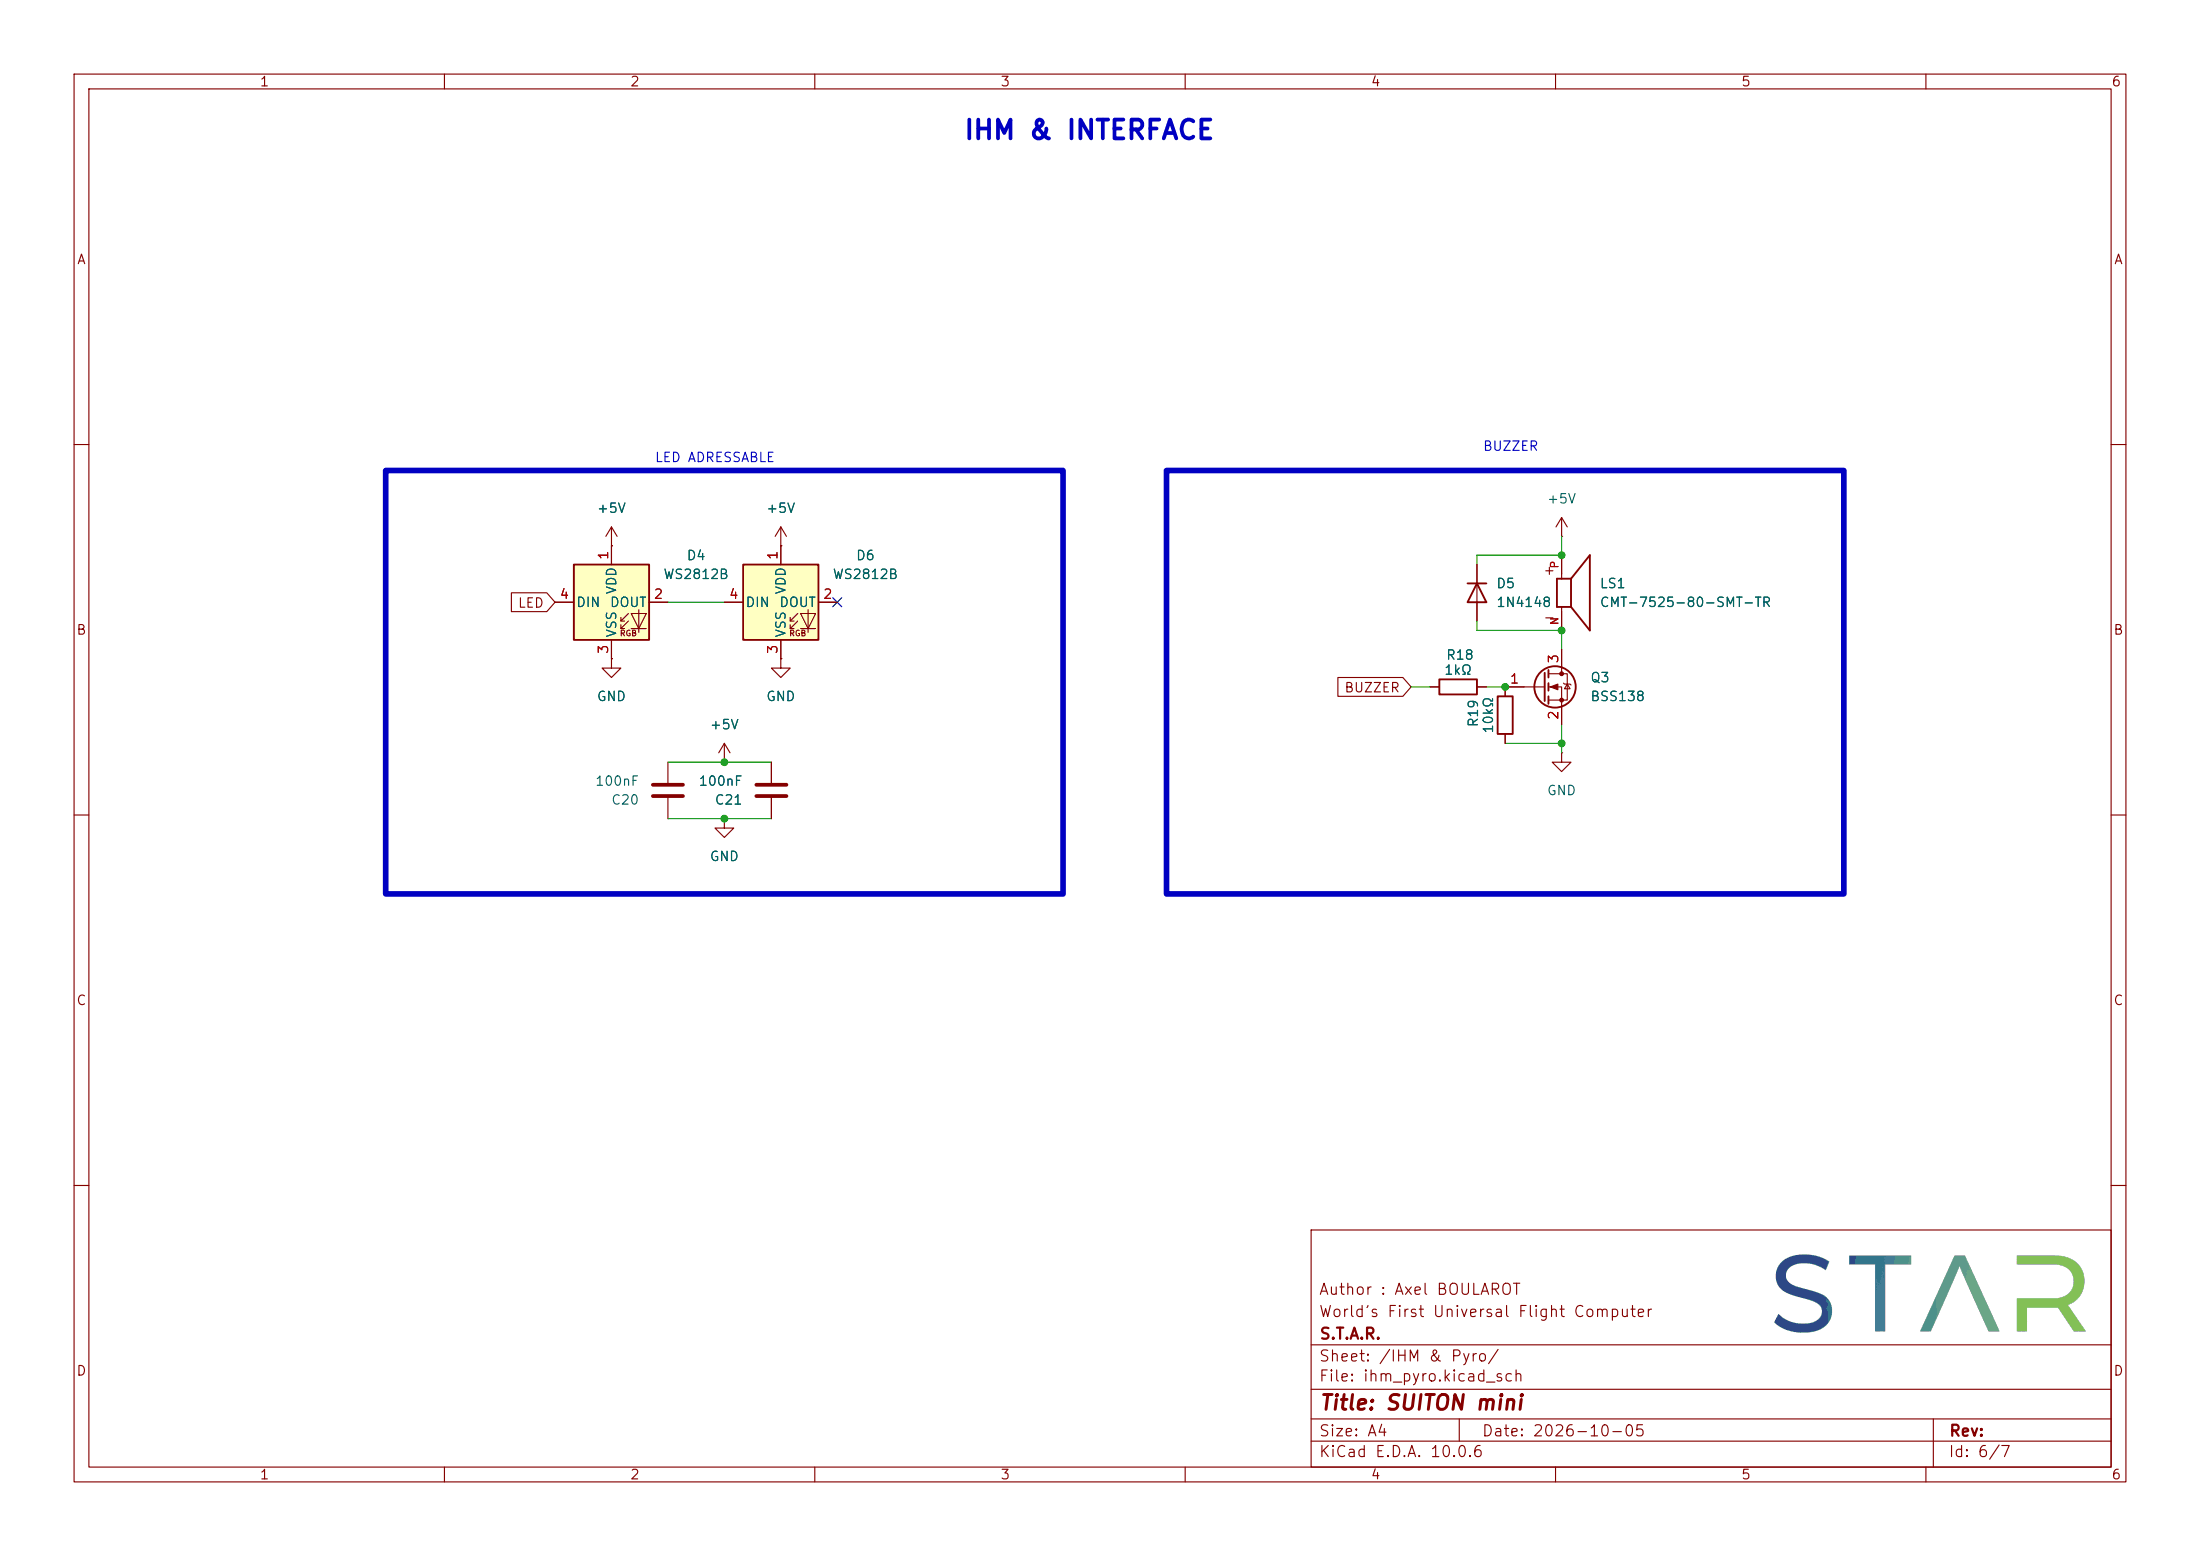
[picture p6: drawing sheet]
(kicad_sch
 (version 20260306)
 (generator "eeschema")
 (generator_version "10.0")
 (paper "A4")
 (title_block
  (title "SUITON mini")
  (date "2026-10-05")
  (company "S.T.A.R.")
  (comment 1 "World’s First Universal Flight Computer")
  (comment 2 "Author : Axel BOULAROT"))
 (lib_symbols
  (symbol "CMT-7525-80-SMT-TR:CMT-7525-80-SMT-TR"
   (pin_names
    (offset 1.016)) (exclude_from_sim no) (in_bom yes) (on_board yes)
   (in_pos_files yes)
   (duplicate_pin_numbers_are_jumpers no)
   (property "Reference" "LS" (at -3.81 8.89 0) (show_name no) (do_not_autoplace no) (effects (font (size 1.27 1.27)) (justify left bottom)))
   (property "Value" "CMT-7525-80-SMT-TR" (at -3.81 -10.16 0) (show_name no) (do_not_autoplace no) (effects (font (size 1.27 1.27)) (justify left top)))
   (property "Footprint" "CMT-7525-80-SMT-TR:XDCR_CMT-7525-80-SMT-TR" (at 0 0 0) (show_name no) (do_not_autoplace no) (hide yes) (effects (font (size 1.27 1.27)) (justify bottom)))
   (property "Datasheet" "" (at 0 0 0) (show_name no) (do_not_autoplace no) (hide yes) (effects (font (size 1.27 1.27))))
   (property "Description" "" (at 0 0 0) (show_name no) (do_not_autoplace no) (hide yes) (effects (font (size 1.27 1.27))))
   (property "MF" "Same Sky" (at 0 0 0) (show_name no) (do_not_autoplace no) (hide yes) (effects (font (size 1.27 1.27)) (justify bottom)))
   (property "MAXIMUM_PACKAGE_HEIGHT" "2.50mm" (at 0 0 0) (show_name no) (do_not_autoplace no) (hide yes) (effects (font (size 1.27 1.27)) (justify bottom)))
   (property "Package" "Package" (at 0 0 0) (show_name no) (do_not_autoplace no) (hide yes) (effects (font (size 1.27 1.27)) (justify bottom)))
   (property "Price" "None" (at 0 0 0) (show_name no) (do_not_autoplace no) (hide yes) (effects (font (size 1.27 1.27)) (justify bottom)))
   (property "Check_prices" "https://www.snapeda.com/parts/CMT-7525-80-SMT-TR/Same+Sky/view-part/?ref=eda" (at 0 0 0) (show_name no) (do_not_autoplace no) (hide yes) (effects (font (size 1.27 1.27)) (justify bottom)))
   (property "STANDARD" "Manufacturer Recommendations" (at 0 0 0) (show_name no) (do_not_autoplace no) (hide yes) (effects (font (size 1.27 1.27)) (justify bottom)))
   (property "PARTREV" "N/A" (at 0 0 0) (show_name no) (do_not_autoplace no) (hide yes) (effects (font (size 1.27 1.27)) (justify bottom)))
   (property "SnapEDA_Link" "https://www.snapeda.com/parts/CMT-7525-80-SMT-TR/Same+Sky/view-part/?ref=snap" (at 0 0 0) (show_name no) (do_not_autoplace no) (hide yes) (effects (font (size 1.27 1.27)) (justify bottom)))
   (property "MP" "CMT-7525-80-SMT-TR" (at 0 0 0) (show_name no) (do_not_autoplace no) (hide yes) (effects (font (size 1.27 1.27)) (justify bottom)))
   (property "Description_1" "\n                        \n                            7.5 mm, 3.6 Vo-p, 80 dB, Surface Mount (SMT), Magnetic Audio Transducer Buzzer\n                        \n" (at 0 0 0) (show_name no) (do_not_autoplace no) (hide yes) (effects (font (size 1.27 1.27)) (justify bottom)))
   (property "Availability" "In Stock" (at 0 0 0) (show_name no) (do_not_autoplace no) (hide yes) (effects (font (size 1.27 1.27)) (justify bottom)))
   (property "MANUFACTURER" "CUI Inc." (at 0 0 0) (show_name no) (do_not_autoplace no) (hide yes) (effects (font (size 1.27 1.27)) (justify bottom)))
   (symbol "CMT-7525-80-SMT-TR_0_0"
    (polyline (pts (xy -0.635 1.905) (xy -0.635 -1.905)) (stroke (width 0.254) (type default)) (fill (type none)))
    (polyline (pts (xy -0.635 1.905) (xy 0 1.905)) (stroke (width 0.254) (type default)) (fill (type none)))
    (polyline (pts (xy -0.635 -1.905) (xy 0 -1.905)) (stroke (width 0.254) (type default)) (fill (type none)))
    (polyline (pts (xy 0 2.54) (xy 0 1.905)) (stroke (width 0.1524) (type default)) (fill (type none)))
    (polyline (pts (xy 0 1.905) (xy 1.27 1.905)) (stroke (width 0.254) (type default)) (fill (type none)))
    (polyline (pts (xy 0 -1.905) (xy 1.27 -1.905)) (stroke (width 0.254) (type default)) (fill (type none)))
    (polyline (pts (xy 0 -2.54) (xy 0 -1.905)) (stroke (width 0.1524) (type default)) (fill (type none)))
    (polyline (pts (xy 1.27 1.905) (xy 3.81 5.08)) (stroke (width 0.254) (type default)) (fill (type none)))
    (polyline (pts (xy 1.27 -1.905) (xy 1.27 1.905)) (stroke (width 0.254) (type default)) (fill (type none)))
    (polyline (pts (xy 1.27 -1.905) (xy 3.81 -5.08)) (stroke (width 0.254) (type default)) (fill (type none)))
    (polyline (pts (xy 3.81 -5.08) (xy 3.81 5.08)) (stroke (width 0.254) (type default)) (fill (type none)))
    (text "+" (at -2.54 3.81 0) (effects (font (size 1.27 1.27)) (justify left top)))
    (text "-" (at -2.54 -2.54 0) (effects (font (size 1.27 1.27)) (justify left top)))
    (pin passive line (at 0 -5.08 90) (length 2.54) (name "" (effects (font (size 1.016 1.016)))) (number "N" (effects (font (size 1.016 1.016)))))
    (pin passive line (at 0 5.08 270) (length 2.54) (name "" (effects (font (size 1.016 1.016)))) (number "P" (effects (font (size 1.016 1.016))))))
   (embedded_fonts no))
  (symbol "Device:C"
   (pin_numbers (hide yes))
   (pin_names
    (offset 0.254)) (exclude_from_sim no) (in_bom yes) (on_board yes)
   (in_pos_files yes)
   (duplicate_pin_numbers_are_jumpers no)
   (property "Reference" "C" (at 0.635 2.54 0) (show_name no) (do_not_autoplace no) (effects (font (size 1.27 1.27)) (justify left)))
   (property "Value" "C" (at 0.635 -2.54 0) (show_name no) (do_not_autoplace no) (effects (font (size 1.27 1.27)) (justify left)))
   (property "Footprint" "" (at 0.9652 -3.81 0) (show_name no) (do_not_autoplace no) (hide yes) (effects (font (size 1.27 1.27))))
   (property "Datasheet" "" (at 0 0 0) (show_name no) (do_not_autoplace no) (hide yes) (effects (font (size 1.27 1.27))))
   (property "Description" "Unpolarized capacitor" (at 0 0 0) (show_name no) (do_not_autoplace no) (hide yes) (effects (font (size 1.27 1.27))))
   (symbol "C_0_1"
    (polyline (pts (xy -2.032 0.762) (xy 2.032 0.762)) (stroke (width 0.508) (type default)) (fill (type none)))
    (polyline (pts (xy -2.032 -0.762) (xy 2.032 -0.762)) (stroke (width 0.508) (type default)) (fill (type none))))
   (symbol "C_1_1"
    (pin passive line (at 0 3.81 270) (length 2.794) (name "" (effects (font (size 1.27 1.27)))) (number "1" (effects (font (size 1.27 1.27)))))
    (pin passive line (at 0 -3.81 90) (length 2.794) (name "" (effects (font (size 1.27 1.27)))) (number "2" (effects (font (size 1.27 1.27))))))
   (embedded_fonts no))
  (symbol "Device:R"
   (pin_numbers (hide yes))
   (pin_names
    (offset 0)) (exclude_from_sim no) (in_bom yes) (on_board yes)
   (in_pos_files yes)
   (duplicate_pin_numbers_are_jumpers no)
   (property "Reference" "R" (at 2.032 0 90) (show_name no) (do_not_autoplace no) (effects (font (size 1.27 1.27))))
   (property "Value" "R" (at 0 0 90) (show_name no) (do_not_autoplace no) (effects (font (size 1.27 1.27))))
   (property "Footprint" "" (at -1.778 0 90) (show_name no) (do_not_autoplace no) (hide yes) (effects (font (size 1.27 1.27))))
   (property "Datasheet" "" (at 0 0 0) (show_name no) (do_not_autoplace no) (hide yes) (effects (font (size 1.27 1.27))))
   (property "Description" "Resistor" (at 0 0 0) (show_name no) (do_not_autoplace no) (hide yes) (effects (font (size 1.27 1.27))))
   (symbol "R_0_1"
    (rectangle (start -1.016 -2.54) (end 1.016 2.54) (stroke (width 0.254) (type default)) (fill (type none))))
   (symbol "R_1_1"
    (pin passive line (at 0 3.81 270) (length 1.27) (name "" (effects (font (size 1.27 1.27)))) (number "1" (effects (font (size 1.27 1.27)))))
    (pin passive line (at 0 -3.81 90) (length 1.27) (name "" (effects (font (size 1.27 1.27)))) (number "2" (effects (font (size 1.27 1.27))))))
   (embedded_fonts no))
  (symbol "Diode:1N4148"
   (pin_numbers (hide yes))
   (pin_names (hide yes)) (exclude_from_sim no) (in_bom yes) (on_board yes)
   (in_pos_files yes)
   (duplicate_pin_numbers_are_jumpers no)
   (property "Reference" "D" (at 0 2.54 0) (show_name no) (do_not_autoplace no) (effects (font (size 1.27 1.27))))
   (property "Value" "1N4148" (at 0 -2.54 0) (show_name no) (do_not_autoplace no) (effects (font (size 1.27 1.27))))
   (property "Footprint" "Diode_THT:D_DO-35_SOD27_P7.62mm_Horizontal" (at 0 0 0) (show_name no) (do_not_autoplace no) (hide yes) (effects (font (size 1.27 1.27))))
   (property "Datasheet" "https://assets.nexperia.com/documents/data-sheet/1N4148_1N4448.pdf" (at 0 0 0) (show_name no) (do_not_autoplace no) (hide yes) (effects (font (size 1.27 1.27))))
   (property "Description" "100V 0.15A standard switching diode, DO-35" (at 0 0 0) (show_name no) (do_not_autoplace no) (hide yes) (effects (font (size 1.27 1.27))))
   (property "Sim.Device" "D" (at 0 0 0) (show_name no) (do_not_autoplace no) (hide yes) (effects (font (size 1.27 1.27))))
   (property "Sim.Pins" "1=K 2=A" (at 0 0 0) (show_name no) (do_not_autoplace no) (hide yes) (effects (font (size 1.27 1.27))))
   (symbol "1N4148_0_1"
    (polyline (pts (xy -1.27 1.27) (xy -1.27 -1.27)) (stroke (width 0.254) (type default)) (fill (type none)))
    (polyline (pts (xy 1.27 1.27) (xy 1.27 -1.27) (xy -1.27 0) (xy 1.27 1.27)) (stroke (width 0.254) (type default)) (fill (type none)))
    (polyline (pts (xy 1.27 0) (xy -1.27 0)) (stroke (width 0) (type default)) (fill (type none))))
   (symbol "1N4148_1_1"
    (pin passive line (at -3.81 0 0) (length 2.54) (name "K" (effects (font (size 1.27 1.27)))) (number "1" (effects (font (size 1.27 1.27)))))
    (pin passive line (at 3.81 0 180) (length 2.54) (name "A" (effects (font (size 1.27 1.27)))) (number "2" (effects (font (size 1.27 1.27))))))
   (embedded_fonts no))
  (symbol "LED:WS2812B"
   (pin_names
    (offset 0.254)) (exclude_from_sim no) (in_bom yes) (on_board yes)
   (in_pos_files yes)
   (duplicate_pin_numbers_are_jumpers no)
   (property "Reference" "D" (at 5.08 5.715 0) (show_name no) (do_not_autoplace no) (effects (font (size 1.27 1.27)) (justify right bottom)))
   (property "Value" "WS2812B" (at 1.27 -5.715 0) (show_name no) (do_not_autoplace no) (effects (font (size 1.27 1.27)) (justify left top)))
   (property "Footprint" "LED_SMD:LED_WS2812B_PLCC4_5.0x5.0mm_P3.2mm" (at 1.27 -7.62 0) (show_name no) (do_not_autoplace no) (hide yes) (effects (font (size 1.27 1.27)) (justify left top)))
   (property "Datasheet" "https://cdn-shop.adafruit.com/datasheets/WS2812B.pdf" (at 2.54 -9.525 0) (show_name no) (do_not_autoplace no) (hide yes) (effects (font (size 1.27 1.27)) (justify left top)))
   (property "Description" "RGB LED with integrated controller" (at 0 0 0) (show_name no) (do_not_autoplace no) (hide yes) (effects (font (size 1.27 1.27))))
   (symbol "WS2812B_0_0"
    (text "RGB" (at 2.286 -4.191 0) (effects (font (size 0.762 0.762)))))
   (symbol "WS2812B_0_1"
    (polyline (pts (xy 1.27 -2.54) (xy 1.778 -2.54)) (stroke (width 0) (type default)) (fill (type none)))
    (polyline (pts (xy 1.27 -3.556) (xy 1.778 -3.556)) (stroke (width 0) (type default)) (fill (type none)))
    (polyline (pts (xy 2.286 -1.524) (xy 1.27 -2.54) (xy 1.27 -2.032)) (stroke (width 0) (type default)) (fill (type none)))
    (polyline (pts (xy 2.286 -2.54) (xy 1.27 -3.556) (xy 1.27 -3.048)) (stroke (width 0) (type default)) (fill (type none)))
    (polyline (pts (xy 3.683 -1.016) (xy 3.683 -3.556) (xy 3.683 -4.064)) (stroke (width 0) (type default)) (fill (type none)))
    (polyline (pts (xy 4.699 -1.524) (xy 2.667 -1.524) (xy 3.683 -3.556) (xy 4.699 -1.524)) (stroke (width 0) (type default)) (fill (type none)))
    (polyline (pts (xy 4.699 -3.556) (xy 2.667 -3.556)) (stroke (width 0) (type default)) (fill (type none)))
    (rectangle (start 5.08 5.08) (end -5.08 -5.08) (stroke (width 0.254) (type default)) (fill (type background))))
   (symbol "WS2812B_1_1"
    (pin power_in line (at 0 7.62 270) (length 2.54) (name "VDD" (effects (font (size 1.27 1.27)))) (number "1" (effects (font (size 1.27 1.27)))))
    (pin output line (at 7.62 0 180) (length 2.54) (name "DOUT" (effects (font (size 1.27 1.27)))) (number "2" (effects (font (size 1.27 1.27)))))
    (pin power_in line (at 0 -7.62 90) (length 2.54) (name "VSS" (effects (font (size 1.27 1.27)))) (number "3" (effects (font (size 1.27 1.27)))))
    (pin input line (at -7.62 0 0) (length 2.54) (name "DIN" (effects (font (size 1.27 1.27)))) (number "4" (effects (font (size 1.27 1.27))))))
   (embedded_fonts no))
  (symbol "Transistor_FET:BSS138"
   (pin_names (hide yes)) (exclude_from_sim no) (in_bom yes) (on_board yes)
   (in_pos_files yes)
   (duplicate_pin_numbers_are_jumpers no)
   (property "Reference" "Q" (at 5.08 1.905 0) (show_name no) (do_not_autoplace no) (effects (font (size 1.27 1.27)) (justify left)))
   (property "Value" "BSS138" (at 5.08 0 0) (show_name no) (do_not_autoplace no) (effects (font (size 1.27 1.27)) (justify left)))
   (property "Footprint" "Package_TO_SOT_SMD:SOT-23" (at 5.08 -1.905 0) (show_name no) (do_not_autoplace no) (hide yes) (effects (font (size 1.27 1.27)
    (italic yes)) (justify left)))
   (property "Datasheet" "https://www.onsemi.com/pub/Collateral/BSS138-D.PDF" (at 5.08 -3.81 0) (show_name no) (do_not_autoplace no) (hide yes) (effects (font (size 1.27 1.27)) (justify left)))
   (property "Description" "50V Vds, 0.22A Id, N-Channel MOSFET, SOT-23" (at 0 0 0) (show_name no) (do_not_autoplace no) (hide yes) (effects (font (size 1.27 1.27))))
   (symbol "BSS138_0_1"
    (polyline (pts (xy 0.254 1.905) (xy 0.254 -1.905)) (stroke (width 0.254) (type default)) (fill (type none)))
    (polyline (pts (xy 0.254 0) (xy -2.54 0)) (stroke (width 0) (type default)) (fill (type none)))
    (polyline (pts (xy 0.762 2.286) (xy 0.762 1.27)) (stroke (width 0.254) (type default)) (fill (type none)))
    (polyline (pts (xy 0.762 0.508) (xy 0.762 -0.508)) (stroke (width 0.254) (type default)) (fill (type none)))
    (polyline (pts (xy 0.762 -1.27) (xy 0.762 -2.286)) (stroke (width 0.254) (type default)) (fill (type none)))
    (polyline (pts (xy 0.762 -1.778) (xy 3.302 -1.778) (xy 3.302 1.778) (xy 0.762 1.778)) (stroke (width 0) (type default)) (fill (type none)))
    (polyline (pts (xy 1.016 0) (xy 2.032 0.381) (xy 2.032 -0.381) (xy 1.016 0)) (stroke (width 0) (type default)) (fill (type outline)))
    (circle (center 1.651 0) (radius 2.794) (stroke (width 0.254) (type default)) (fill (type none)))
    (polyline (pts (xy 2.54 2.54) (xy 2.54 1.778)) (stroke (width 0) (type default)) (fill (type none)))
    (circle (center 2.54 1.778) (radius 0.254) (stroke (width 0) (type default)) (fill (type outline)))
    (circle (center 2.54 -1.778) (radius 0.254) (stroke (width 0) (type default)) (fill (type outline)))
    (polyline (pts (xy 2.54 -2.54) (xy 2.54 0) (xy 0.762 0)) (stroke (width 0) (type default)) (fill (type none)))
    (polyline (pts (xy 2.794 0.508) (xy 2.921 0.381) (xy 3.683 0.381) (xy 3.81 0.254)) (stroke (width 0) (type default)) (fill (type none)))
    (polyline (pts (xy 3.302 0.381) (xy 2.921 -0.254) (xy 3.683 -0.254) (xy 3.302 0.381)) (stroke (width 0) (type default)) (fill (type none))))
   (symbol "BSS138_1_1"
    (pin input line (at -5.08 0 0) (length 2.54) (name "G" (effects (font (size 1.27 1.27)))) (number "1" (effects (font (size 1.27 1.27)))))
    (pin passive line (at 2.54 -5.08 90) (length 2.54) (name "S" (effects (font (size 1.27 1.27)))) (number "2" (effects (font (size 1.27 1.27)))))
    (pin passive line (at 2.54 5.08 270) (length 2.54) (name "D" (effects (font (size 1.27 1.27)))) (number "3" (effects (font (size 1.27 1.27))))))
   (embedded_fonts no))
  (symbol "power:+5V"
   (power global)
   (pin_numbers (hide yes))
   (pin_names
    (offset 0) (hide yes)) (exclude_from_sim no) (in_bom yes) (on_board yes)
   (in_pos_files yes)
   (duplicate_pin_numbers_are_jumpers no)
   (property "Reference" "#PWR" (at 0 -3.81 0) (show_name no) (do_not_autoplace no) (hide yes) (effects (font (size 1.27 1.27))))
   (property "Value" "+5V" (at 0 3.556 0) (show_name no) (do_not_autoplace no) (effects (font (size 1.27 1.27))))
   (property "Footprint" "" (at 0 0 0) (show_name no) (do_not_autoplace no) (hide yes) (effects (font (size 1.27 1.27))))
   (property "Datasheet" "" (at 0 0 0) (show_name no) (do_not_autoplace no) (hide yes) (effects (font (size 1.27 1.27))))
   (property "Description" "Power symbol creates a global label with name \"+5V\"" (at 0 0 0) (show_name no) (do_not_autoplace no) (hide yes) (effects (font (size 1.27 1.27))))
   (symbol "+5V_0_1"
    (polyline (pts (xy -0.762 1.27) (xy 0 2.54)) (stroke (width 0) (type default)) (fill (type none)))
    (polyline (pts (xy 0 2.54) (xy 0.762 1.27)) (stroke (width 0) (type default)) (fill (type none)))
    (polyline (pts (xy 0 0) (xy 0 2.54)) (stroke (width 0) (type default)) (fill (type none))))
   (symbol "+5V_1_1"
    (pin power_in line (at 0 0 90) (length 0) (name "" (effects (font (size 1.27 1.27)))) (number "1" (effects (font (size 1.27 1.27))))))
   (embedded_fonts no))
  (symbol "power:GND"
   (power global)
   (pin_numbers (hide yes))
   (pin_names
    (offset 0) (hide yes)) (exclude_from_sim no) (in_bom yes) (on_board yes)
   (in_pos_files yes)
   (duplicate_pin_numbers_are_jumpers no)
   (property "Reference" "#PWR" (at 0 -6.35 0) (show_name no) (do_not_autoplace no) (hide yes) (effects (font (size 1.27 1.27))))
   (property "Value" "GND" (at 0 -3.81 0) (show_name no) (do_not_autoplace no) (effects (font (size 1.27 1.27))))
   (property "Footprint" "" (at 0 0 0) (show_name no) (do_not_autoplace no) (hide yes) (effects (font (size 1.27 1.27))))
   (property "Datasheet" "" (at 0 0 0) (show_name no) (do_not_autoplace no) (hide yes) (effects (font (size 1.27 1.27))))
   (property "Description" "Power symbol creates a global label with name \"GND\" , ground" (at 0 0 0) (show_name no) (do_not_autoplace no) (hide yes) (effects (font (size 1.27 1.27))))
   (symbol "GND_0_1"
    (polyline (pts (xy 0 0) (xy 0 -1.27) (xy 1.27 -1.27) (xy 0 -2.54) (xy -1.27 -1.27) (xy 0 -1.27)) (stroke (width 0) (type default)) (fill (type none))))
   (symbol "GND_1_1"
    (pin power_in line (at 0 0 270) (length 0) (name "" (effects (font (size 1.27 1.27)))) (number "1" (effects (font (size 1.27 1.27))))))
   (embedded_fonts no)))
 (rectangle
  (start 157.48 63.5)
  (end 248.92 120.65)
  (stroke (width 0.762) (type default))
  (fill (type none)))
 (rectangle
  (start 52.07 63.5)
  (end 143.51 120.65)
  (stroke (width 0.762) (type default))
  (fill (type none)))
 (text "BUZZER\n"
  (exclude_from_sim no)
  (at 203.962 60.452 0)
  (effects (font (size 1.27 1.27))))
 (text "LED ADRESSABLE\n"
  (exclude_from_sim no)
  (at 96.52 61.976 0)
  (effects (font (size 1.27 1.27))))
 (text "IHM & INTERFACE\n"
  (exclude_from_sim no)
  (at 147.066 17.78 0)
  (effects (font (size 2.54 2.54) (thickness 0.508)
    (bold yes))))
 (junction
  (at 203.2 92.71)
  (diameter 0)
  (color 0 0 0 0))
 (junction
  (at 210.82 85.09)
  (diameter 0)
  (color 0 0 0 0))
 (junction
  (at 97.79 110.49)
  (diameter 0)
  (color 0 0 0 0))
 (junction
  (at 210.82 100.33)
  (diameter 0)
  (color 0 0 0 0))
 (junction
  (at 210.82 74.93)
  (diameter 0)
  (color 0 0 0 0))
 (junction
  (at 97.79 102.87)
  (diameter 0)
  (color 0 0 0 0))
 (no_connect
  (at 113.03 81.28))
 (wire
  (pts (xy 90.17 110.49) (xy 97.79 110.49))
  (stroke (width 0) (type default)))
 (wire
  (pts (xy 210.82 72.39) (xy 210.82 74.93))
  (stroke (width 0) (type default)))
 (wire
  (pts (xy 210.82 100.33) (xy 210.82 97.79))
  (stroke (width 0) (type default)))
 (wire
  (pts (xy 193.04 92.71) (xy 190.5 92.71))
  (stroke (width 0) (type default)))
 (wire
  (pts (xy 199.39 83.82) (xy 199.39 85.09))
  (stroke (width 0) (type default)))
 (wire
  (pts (xy 199.39 74.93) (xy 210.82 74.93))
  (stroke (width 0) (type default)))
 (wire
  (pts (xy 200.66 92.71) (xy 203.2 92.71))
  (stroke (width 0) (type default)))
 (wire
  (pts (xy 199.39 76.2) (xy 199.39 74.93))
  (stroke (width 0) (type default)))
 (wire
  (pts (xy 97.79 110.49) (xy 104.14 110.49))
  (stroke (width 0) (type default)))
 (wire
  (pts (xy 199.39 85.09) (xy 210.82 85.09))
  (stroke (width 0) (type default)))
 (wire
  (pts (xy 97.79 102.87) (xy 104.14 102.87))
  (stroke (width 0) (type default)))
 (wire
  (pts (xy 90.17 81.28) (xy 97.79 81.28))
  (stroke (width 0) (type default)))
 (wire
  (pts (xy 203.2 100.33) (xy 210.82 100.33))
  (stroke (width 0) (type default)))
 (wire
  (pts (xy 210.82 101.6) (xy 210.82 100.33))
  (stroke (width 0) (type default)))
 (wire
  (pts (xy 210.82 85.09) (xy 210.82 87.63))
  (stroke (width 0) (type default)))
 (wire
  (pts (xy 90.17 102.87) (xy 97.79 102.87))
  (stroke (width 0) (type default)))
 (global_label "LED"
  (shape input)
  (at 74.93 81.28 180)
  (fields_autoplaced yes)
  (effects (font (size 1.27 1.27)) (justify right))
  (property "Intersheetrefs" "${INTERSHEET_REFS}" (at 68.4977 81.28 0) (hide yes) (show_name no) (do_not_autoplace no) (effects (font (size 1.27 1.27)) (justify right))))
 (global_label "BUZZER"
  (shape input)
  (at 190.5 92.71 180)
  (fields_autoplaced yes)
  (effects (font (size 1.27 1.27)) (justify right))
  (property "Intersheetrefs" "${INTERSHEET_REFS}" (at 180.0763 92.71 0) (hide yes) (show_name no) (do_not_autoplace no) (effects (font (size 1.27 1.27)) (justify right))))
 (symbol
  (lib_id "power:GND")
  (at 97.79 110.49 0)
  (unit 1)
  (body_style 1)
  (exclude_from_sim no)
  (in_bom yes)
  (on_board yes)
  (in_pos_files yes)
  (dnp no)
  (fields_autoplaced yes)
  (property "Reference" "#PWR056" (at 97.79 116.84 0) (hide yes) (show_name no) (do_not_autoplace no) (effects (font (size 1.27 1.27))))
  (property "Value" "GND" (at 97.79 115.57 0) (show_name no) (do_not_autoplace no) (effects (font (size 1.27 1.27))))
  (property "Footprint" "" (at 97.79 110.49 0) (hide yes) (show_name no) (do_not_autoplace no) (effects (font (size 1.27 1.27))))
  (property "Datasheet" "" (at 97.79 110.49 0) (hide yes) (show_name no) (do_not_autoplace no) (effects (font (size 1.27 1.27))))
  (property "Description" "Power symbol creates a global label with name \"GND\" , ground" (at 97.79 110.49 0) (hide yes) (show_name no) (do_not_autoplace no) (effects (font (size 1.27 1.27))))
  (pin "1"))
 (symbol
  (lib_id "Device:R")
  (at 203.2 96.52 180)
  (unit 1)
  (body_style 1)
  (exclude_from_sim no)
  (in_bom yes)
  (on_board yes)
  (in_pos_files yes)
  (dnp no)
  (property "Reference" "R19" (at 198.882 96.266 90) (show_name no) (do_not_autoplace no) (effects (font (size 1.27 1.27))))
  (property "Value" "10kΩ" (at 200.914 96.52 90) (show_name no) (do_not_autoplace no) (effects (font (size 1.27 1.27))))
  (property "Footprint" "" (at 204.978 96.52 90) (hide yes) (show_name no) (do_not_autoplace no) (effects (font (size 1.27 1.27))))
  (property "Datasheet" "" (at 203.2 96.52 0) (hide yes) (show_name no) (do_not_autoplace no) (effects (font (size 1.27 1.27))))
  (property "Description" "Resistor" (at 203.2 96.52 0) (hide yes) (show_name no) (do_not_autoplace no) (effects (font (size 1.27 1.27))))
  (pin "2")
  (pin "1"))
 (symbol
  (lib_id "Device:R")
  (at 196.85 92.71 90)
  (unit 1)
  (body_style 1)
  (exclude_from_sim no)
  (in_bom yes)
  (on_board yes)
  (in_pos_files yes)
  (dnp no)
  (property "Reference" "R18" (at 197.104 88.392 90) (show_name no) (do_not_autoplace no) (effects (font (size 1.27 1.27))))
  (property "Value" "1kΩ" (at 196.85 90.424 90) (show_name no) (do_not_autoplace no) (effects (font (size 1.27 1.27))))
  (property "Footprint" "" (at 196.85 94.488 90) (hide yes) (show_name no) (do_not_autoplace no) (effects (font (size 1.27 1.27))))
  (property "Datasheet" "" (at 196.85 92.71 0) (hide yes) (show_name no) (do_not_autoplace no) (effects (font (size 1.27 1.27))))
  (property "Description" "Resistor" (at 196.85 92.71 0) (hide yes) (show_name no) (do_not_autoplace no) (effects (font (size 1.27 1.27))))
  (pin "2")
  (pin "1"))
 (symbol
  (lib_id "power:+5V")
  (at 105.41 73.66 0)
  (unit 1)
  (body_style 1)
  (exclude_from_sim no)
  (in_bom yes)
  (on_board yes)
  (in_pos_files yes)
  (dnp no)
  (fields_autoplaced yes)
  (property "Reference" "#PWR050" (at 105.41 77.47 0) (hide yes) (show_name no) (do_not_autoplace no) (effects (font (size 1.27 1.27))))
  (property "Value" "+5V" (at 105.41 68.58 0) (show_name no) (do_not_autoplace no) (effects (font (size 1.27 1.27))))
  (property "Footprint" "" (at 105.41 73.66 0) (hide yes) (show_name no) (do_not_autoplace no) (effects (font (size 1.27 1.27))))
  (property "Datasheet" "" (at 105.41 73.66 0) (hide yes) (show_name no) (do_not_autoplace no) (effects (font (size 1.27 1.27))))
  (property "Description" "Power symbol creates a global label with name \"+5V\"" (at 105.41 73.66 0) (hide yes) (show_name no) (do_not_autoplace no) (effects (font (size 1.27 1.27))))
  (pin "1"))
 (symbol
  (lib_id "Device:C")
  (at 104.14 106.68 180)
  (unit 1)
  (body_style 1)
  (exclude_from_sim no)
  (in_bom yes)
  (on_board yes)
  (in_pos_files yes)
  (dnp no)
  (fields_autoplaced yes)
  (property "Reference" "C21" (at 100.33 107.9501 0) (show_name no) (do_not_autoplace no) (effects (font (size 1.27 1.27)) (justify left)))
  (property "Value" "100nF" (at 100.33 105.4101 0) (show_name no) (do_not_autoplace no) (effects (font (size 1.27 1.27)) (justify left)))
  (property "Footprint" "Capacitor_SMD:C_0603_1608Metric" (at 103.1748 102.87 0) (hide yes) (show_name no) (do_not_autoplace no) (effects (font (size 1.27 1.27))))
  (property "Datasheet" "" (at 104.14 106.68 0) (hide yes) (show_name no) (do_not_autoplace no) (effects (font (size 1.27 1.27))))
  (property "Description" "Unpolarized capacitor" (at 104.14 106.68 0) (hide yes) (show_name no) (do_not_autoplace no) (effects (font (size 1.27 1.27))))
  (pin "1")
  (pin "2"))
 (symbol
  (lib_id "Diode:1N4148")
  (at 199.39 80.01 270)
  (unit 1)
  (body_style 1)
  (exclude_from_sim no)
  (in_bom yes)
  (on_board yes)
  (in_pos_files yes)
  (dnp no)
  (fields_autoplaced yes)
  (property "Reference" "D5" (at 201.93 78.7399 90) (show_name no) (do_not_autoplace no) (effects (font (size 1.27 1.27)) (justify left)))
  (property "Value" "1N4148" (at 201.93 81.2799 90) (show_name no) (do_not_autoplace no) (effects (font (size 1.27 1.27)) (justify left)))
  (property "Footprint" "Diode_SMD:D_0603_1608Metric" (at 199.39 80.01 0) (hide yes) (show_name no) (do_not_autoplace no) (effects (font (size 1.27 1.27))))
  (property "Datasheet" "https://assets.nexperia.com/documents/data-sheet/1N4148_1N4448.pdf" (at 199.39 80.01 0) (hide yes) (show_name no) (do_not_autoplace no) (effects (font (size 1.27 1.27))))
  (property "Description" "100V 0.15A standard switching diode, DO-35" (at 199.39 80.01 0) (hide yes) (show_name no) (do_not_autoplace no) (effects (font (size 1.27 1.27))))
  (property "Sim.Device" "D" (at 199.39 80.01 0) (hide yes) (show_name no) (do_not_autoplace no) (effects (font (size 1.27 1.27))))
  (property "Sim.Pins" "1=K 2=A" (at 199.39 80.01 0) (hide yes) (show_name no) (do_not_autoplace no) (effects (font (size 1.27 1.27))))
  (pin "2")
  (pin "1"))
 (symbol
  (lib_id "power:GND")
  (at 82.55 88.9 0)
  (unit 1)
  (body_style 1)
  (exclude_from_sim no)
  (in_bom yes)
  (on_board yes)
  (in_pos_files yes)
  (dnp no)
  (fields_autoplaced yes)
  (property "Reference" "#PWR049" (at 82.55 95.25 0) (hide yes) (show_name no) (do_not_autoplace no) (effects (font (size 1.27 1.27))))
  (property "Value" "GND" (at 82.55 93.98 0) (show_name no) (do_not_autoplace no) (effects (font (size 1.27 1.27))))
  (property "Footprint" "" (at 82.55 88.9 0) (hide yes) (show_name no) (do_not_autoplace no) (effects (font (size 1.27 1.27))))
  (property "Datasheet" "" (at 82.55 88.9 0) (hide yes) (show_name no) (do_not_autoplace no) (effects (font (size 1.27 1.27))))
  (property "Description" "Power symbol creates a global label with name \"GND\" , ground" (at 82.55 88.9 0) (hide yes) (show_name no) (do_not_autoplace no) (effects (font (size 1.27 1.27))))
  (pin "1"))
 (symbol
  (lib_id "power:GND")
  (at 105.41 88.9 0)
  (unit 1)
  (body_style 1)
  (exclude_from_sim no)
  (in_bom yes)
  (on_board yes)
  (in_pos_files yes)
  (dnp no)
  (fields_autoplaced yes)
  (property "Reference" "#PWR051" (at 105.41 95.25 0) (hide yes) (show_name no) (do_not_autoplace no) (effects (font (size 1.27 1.27))))
  (property "Value" "GND" (at 105.41 93.98 0) (show_name no) (do_not_autoplace no) (effects (font (size 1.27 1.27))))
  (property "Footprint" "" (at 105.41 88.9 0) (hide yes) (show_name no) (do_not_autoplace no) (effects (font (size 1.27 1.27))))
  (property "Datasheet" "" (at 105.41 88.9 0) (hide yes) (show_name no) (do_not_autoplace no) (effects (font (size 1.27 1.27))))
  (property "Description" "Power symbol creates a global label with name \"GND\" , ground" (at 105.41 88.9 0) (hide yes) (show_name no) (do_not_autoplace no) (effects (font (size 1.27 1.27))))
  (pin "1"))
 (symbol
  (lib_id "CMT-7525-80-SMT-TR:CMT-7525-80-SMT-TR")
  (at 210.82 80.01 0)
  (unit 1)
  (body_style 1)
  (exclude_from_sim no)
  (in_bom yes)
  (on_board yes)
  (in_pos_files yes)
  (dnp no)
  (fields_autoplaced yes)
  (property "Reference" "LS1" (at 215.9 78.7399 0) (show_name no) (do_not_autoplace no) (effects (font (size 1.27 1.27)) (justify left)))
  (property "Value" "CMT-7525-80-SMT-TR" (at 215.9 81.2799 0) (show_name no) (do_not_autoplace no) (effects (font (size 1.27 1.27)) (justify left)))
  (property "Footprint" "CMT-7525-80-SMT-TR:XDCR_CMT-7525-80-SMT-TR" (at 210.82 80.01 0) (hide yes) (show_name no) (do_not_autoplace no) (effects (font (size 1.27 1.27)) (justify bottom)))
  (property "Datasheet" "" (at 210.82 80.01 0) (hide yes) (show_name no) (do_not_autoplace no) (effects (font (size 1.27 1.27))))
  (property "Description" "" (at 210.82 80.01 0) (hide yes) (show_name no) (do_not_autoplace no) (effects (font (size 1.27 1.27))))
  (property "MF" "Same Sky" (at 210.82 80.01 0) (hide yes) (show_name no) (do_not_autoplace no) (effects (font (size 1.27 1.27)) (justify bottom)))
  (property "MAXIMUM_PACKAGE_HEIGHT" "2.50mm" (at 210.82 80.01 0) (hide yes) (show_name no) (do_not_autoplace no) (effects (font (size 1.27 1.27)) (justify bottom)))
  (property "Package" "Package" (at 210.82 80.01 0) (hide yes) (show_name no) (do_not_autoplace no) (effects (font (size 1.27 1.27)) (justify bottom)))
  (property "Price" "None" (at 210.82 80.01 0) (hide yes) (show_name no) (do_not_autoplace no) (effects (font (size 1.27 1.27)) (justify bottom)))
  (property "Check_prices" "https://www.snapeda.com/parts/CMT-7525-80-SMT-TR/Same+Sky/view-part/?ref=eda" (at 210.82 80.01 0) (hide yes) (show_name no) (do_not_autoplace no) (effects (font (size 1.27 1.27)) (justify bottom)))
  (property "STANDARD" "Manufacturer Recommendations" (at 210.82 80.01 0) (hide yes) (show_name no) (do_not_autoplace no) (effects (font (size 1.27 1.27)) (justify bottom)))
  (property "PARTREV" "N/A" (at 210.82 80.01 0) (hide yes) (show_name no) (do_not_autoplace no) (effects (font (size 1.27 1.27)) (justify bottom)))
  (property "SnapEDA_Link" "https://www.snapeda.com/parts/CMT-7525-80-SMT-TR/Same+Sky/view-part/?ref=snap" (at 210.82 80.01 0) (hide yes) (show_name no) (do_not_autoplace no) (effects (font (size 1.27 1.27)) (justify bottom)))
  (property "MP" "CMT-7525-80-SMT-TR" (at 210.82 80.01 0) (hide yes) (show_name no) (do_not_autoplace no) (effects (font (size 1.27 1.27)) (justify bottom)))
  (property "Description_1" "\n                        \n                            7.5 mm, 3.6 Vo-p, 80 dB, Surface Mount (SMT), Magnetic Audio Transducer Buzzer\n                        \n" (at 210.82 80.01 0) (hide yes) (show_name no) (do_not_autoplace no) (effects (font (size 1.27 1.27)) (justify bottom)))
  (property "Availability" "In Stock" (at 210.82 80.01 0) (hide yes) (show_name no) (do_not_autoplace no) (effects (font (size 1.27 1.27)) (justify bottom)))
  (property "MANUFACTURER" "CUI Inc." (at 210.82 80.01 0) (hide yes) (show_name no) (do_not_autoplace no) (effects (font (size 1.27 1.27)) (justify bottom)))
  (pin "P")
  (pin "N"))
 (symbol
  (lib_id "LED:WS2812B")
  (at 82.55 81.28 0)
  (unit 1)
  (body_style 1)
  (exclude_from_sim no)
  (in_bom yes)
  (on_board yes)
  (in_pos_files yes)
  (dnp no)
  (fields_autoplaced yes)
  (property "Reference" "D4" (at 93.98 74.9614 0) (show_name no) (do_not_autoplace no) (effects (font (size 1.27 1.27))))
  (property "Value" "WS2812B" (at 93.98 77.5014 0) (show_name no) (do_not_autoplace no) (effects (font (size 1.27 1.27))))
  (property "Footprint" "LED_SMD:LED_WS2812B_PLCC4_5.0x5.0mm_P3.2mm" (at 83.82 88.9 0) (hide yes) (show_name no) (do_not_autoplace no) (effects (font (size 1.27 1.27)) (justify left top)))
  (property "Datasheet" "https://cdn-shop.adafruit.com/datasheets/WS2812B.pdf" (at 85.09 90.805 0) (hide yes) (show_name no) (do_not_autoplace no) (effects (font (size 1.27 1.27)) (justify left top)))
  (property "Description" "RGB LED with integrated controller" (at 82.55 81.28 0) (hide yes) (show_name no) (do_not_autoplace no) (effects (font (size 1.27 1.27))))
  (pin "2")
  (pin "4")
  (pin "3")
  (pin "1"))
 (symbol
  (lib_id "power:+5V")
  (at 210.82 72.39 0)
  (unit 1)
  (body_style 1)
  (exclude_from_sim no)
  (in_bom yes)
  (on_board yes)
  (in_pos_files yes)
  (dnp no)
  (fields_autoplaced yes)
  (property "Reference" "#PWR061" (at 210.82 76.2 0) (hide yes) (show_name no) (do_not_autoplace no) (effects (font (size 1.27 1.27))))
  (property "Value" "+5V" (at 210.82 67.31 0) (show_name no) (do_not_autoplace no) (effects (font (size 1.27 1.27))))
  (property "Footprint" "" (at 210.82 72.39 0) (hide yes) (show_name no) (do_not_autoplace no) (effects (font (size 1.27 1.27))))
  (property "Datasheet" "" (at 210.82 72.39 0) (hide yes) (show_name no) (do_not_autoplace no) (effects (font (size 1.27 1.27))))
  (property "Description" "Power symbol creates a global label with name \"+5V\"" (at 210.82 72.39 0) (hide yes) (show_name no) (do_not_autoplace no) (effects (font (size 1.27 1.27))))
  (pin "1"))
 (symbol
  (lib_id "power:+5V")
  (at 97.79 102.87 0)
  (unit 1)
  (body_style 1)
  (exclude_from_sim no)
  (in_bom yes)
  (on_board yes)
  (in_pos_files yes)
  (dnp no)
  (fields_autoplaced yes)
  (property "Reference" "#PWR052" (at 97.79 106.68 0) (hide yes) (show_name no) (do_not_autoplace no) (effects (font (size 1.27 1.27))))
  (property "Value" "+5V" (at 97.79 97.79 0) (show_name no) (do_not_autoplace no) (effects (font (size 1.27 1.27))))
  (property "Footprint" "" (at 97.79 102.87 0) (hide yes) (show_name no) (do_not_autoplace no) (effects (font (size 1.27 1.27))))
  (property "Datasheet" "" (at 97.79 102.87 0) (hide yes) (show_name no) (do_not_autoplace no) (effects (font (size 1.27 1.27))))
  (property "Description" "Power symbol creates a global label with name \"+5V\"" (at 97.79 102.87 0) (hide yes) (show_name no) (do_not_autoplace no) (effects (font (size 1.27 1.27))))
  (pin "1"))
 (symbol
  (lib_id "power:GND")
  (at 210.82 101.6 0)
  (unit 1)
  (body_style 1)
  (exclude_from_sim no)
  (in_bom yes)
  (on_board yes)
  (in_pos_files yes)
  (dnp no)
  (fields_autoplaced yes)
  (property "Reference" "#PWR062" (at 210.82 107.95 0) (hide yes) (show_name no) (do_not_autoplace no) (effects (font (size 1.27 1.27))))
  (property "Value" "GND" (at 210.82 106.68 0) (show_name no) (do_not_autoplace no) (effects (font (size 1.27 1.27))))
  (property "Footprint" "" (at 210.82 101.6 0) (hide yes) (show_name no) (do_not_autoplace no) (effects (font (size 1.27 1.27))))
  (property "Datasheet" "" (at 210.82 101.6 0) (hide yes) (show_name no) (do_not_autoplace no) (effects (font (size 1.27 1.27))))
  (property "Description" "Power symbol creates a global label with name \"GND\" , ground" (at 210.82 101.6 0) (hide yes) (show_name no) (do_not_autoplace no) (effects (font (size 1.27 1.27))))
  (pin "1"))
 (symbol
  (lib_id "Transistor_FET:BSS138")
  (at 208.28 92.71 0)
  (unit 1)
  (body_style 1)
  (exclude_from_sim no)
  (in_bom yes)
  (on_board yes)
  (in_pos_files yes)
  (dnp no)
  (fields_autoplaced yes)
  (property "Reference" "Q3" (at 214.63 91.4399 0) (show_name no) (do_not_autoplace no) (effects (font (size 1.27 1.27)) (justify left)))
  (property "Value" "BSS138" (at 214.63 93.9799 0) (show_name no) (do_not_autoplace no) (effects (font (size 1.27 1.27)) (justify left)))
  (property "Footprint" "Package_TO_SOT_SMD:SOT-23" (at 213.36 94.615 0) (hide yes) (show_name no) (do_not_autoplace no) (effects (font (size 1.27 1.27)
    (italic yes)) (justify left)))
  (property "Datasheet" "https://www.onsemi.com/pub/Collateral/BSS138-D.PDF" (at 213.36 96.52 0) (hide yes) (show_name no) (do_not_autoplace no) (effects (font (size 1.27 1.27)) (justify left)))
  (property "Description" "50V Vds, 0.22A Id, N-Channel MOSFET, SOT-23" (at 208.28 92.71 0) (hide yes) (show_name no) (do_not_autoplace no) (effects (font (size 1.27 1.27))))
  (pin "1")
  (pin "3")
  (pin "2"))
 (symbol
  (lib_id "Device:C")
  (at 90.17 106.68 180)
  (unit 1)
  (body_style 1)
  (exclude_from_sim no)
  (in_bom yes)
  (on_board yes)
  (in_pos_files yes)
  (dnp no)
  (fields_autoplaced yes)
  (property "Reference" "C20" (at 86.36 107.9501 0) (show_name no) (do_not_autoplace no) (effects (font (size 1.27 1.27)) (justify left)))
  (property "Value" "100nF" (at 86.36 105.4101 0) (show_name no) (do_not_autoplace no) (effects (font (size 1.27 1.27)) (justify left)))
  (property "Footprint" "Capacitor_SMD:C_0603_1608Metric" (at 89.2048 102.87 0) (hide yes) (show_name no) (do_not_autoplace no) (effects (font (size 1.27 1.27))))
  (property "Datasheet" "" (at 90.17 106.68 0) (hide yes) (show_name no) (do_not_autoplace no) (effects (font (size 1.27 1.27))))
  (property "Description" "Unpolarized capacitor" (at 90.17 106.68 0) (hide yes) (show_name no) (do_not_autoplace no) (effects (font (size 1.27 1.27))))
  (pin "1")
  (pin "2"))
 (symbol
  (lib_id "LED:WS2812B")
  (at 105.41 81.28 0)
  (unit 1)
  (body_style 1)
  (exclude_from_sim no)
  (in_bom yes)
  (on_board yes)
  (in_pos_files yes)
  (dnp no)
  (fields_autoplaced yes)
  (property "Reference" "D6" (at 116.84 74.9614 0) (show_name no) (do_not_autoplace no) (effects (font (size 1.27 1.27))))
  (property "Value" "WS2812B" (at 116.84 77.5014 0) (show_name no) (do_not_autoplace no) (effects (font (size 1.27 1.27))))
  (property "Footprint" "LED_SMD:LED_WS2812B_PLCC4_5.0x5.0mm_P3.2mm" (at 106.68 88.9 0) (hide yes) (show_name no) (do_not_autoplace no) (effects (font (size 1.27 1.27)) (justify left top)))
  (property "Datasheet" "https://cdn-shop.adafruit.com/datasheets/WS2812B.pdf" (at 107.95 90.805 0) (hide yes) (show_name no) (do_not_autoplace no) (effects (font (size 1.27 1.27)) (justify left top)))
  (property "Description" "RGB LED with integrated controller" (at 105.41 81.28 0) (hide yes) (show_name no) (do_not_autoplace no) (effects (font (size 1.27 1.27))))
  (pin "2")
  (pin "4")
  (pin "3")
  (pin "1"))
 (symbol
  (lib_id "power:+5V")
  (at 82.55 73.66 0)
  (unit 1)
  (body_style 1)
  (exclude_from_sim no)
  (in_bom yes)
  (on_board yes)
  (in_pos_files yes)
  (dnp no)
  (fields_autoplaced yes)
  (property "Reference" "#PWR048" (at 82.55 77.47 0) (hide yes) (show_name no) (do_not_autoplace no) (effects (font (size 1.27 1.27))))
  (property "Value" "+5V" (at 82.55 68.58 0) (show_name no) (do_not_autoplace no) (effects (font (size 1.27 1.27))))
  (property "Footprint" "" (at 82.55 73.66 0) (hide yes) (show_name no) (do_not_autoplace no) (effects (font (size 1.27 1.27))))
  (property "Datasheet" "" (at 82.55 73.66 0) (hide yes) (show_name no) (do_not_autoplace no) (effects (font (size 1.27 1.27))))
  (property "Description" "Power symbol creates a global label with name \"+5V\"" (at 82.55 73.66 0) (hide yes) (show_name no) (do_not_autoplace no) (effects (font (size 1.27 1.27))))
  (pin "1")))
